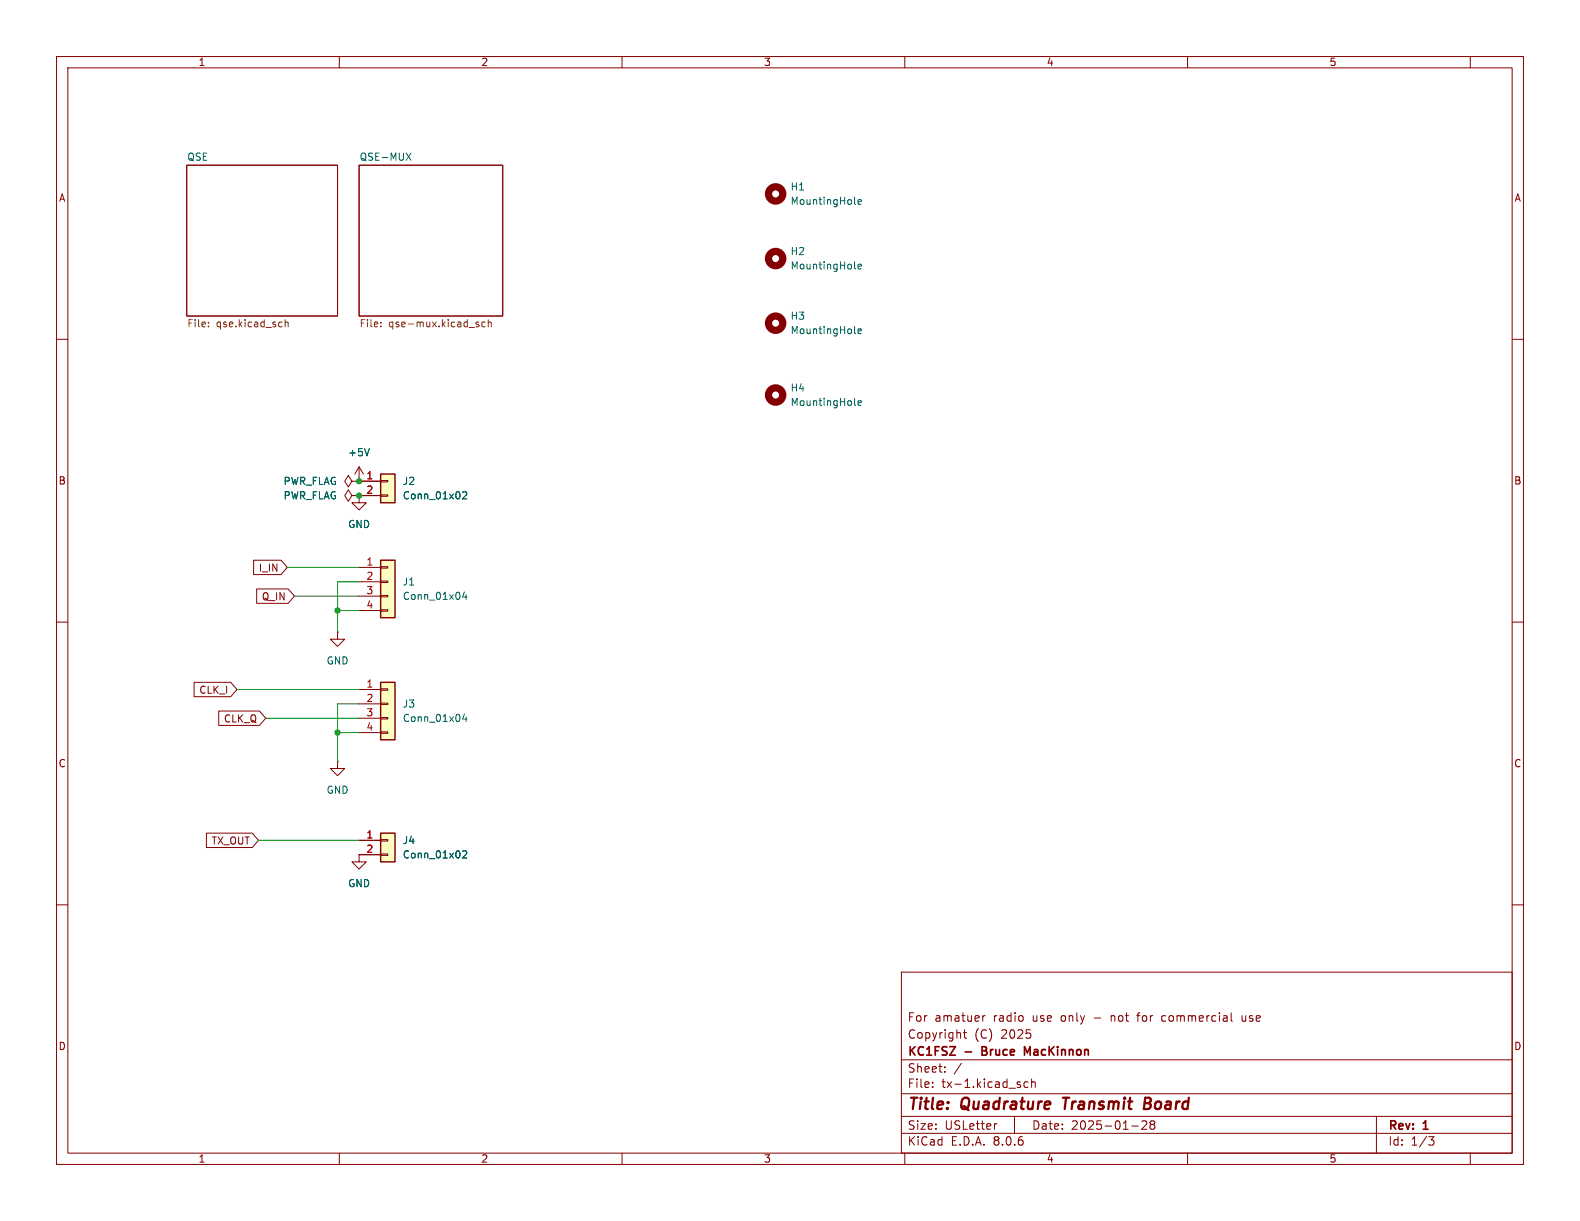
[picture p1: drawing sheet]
<svg xmlns="http://www.w3.org/2000/svg" width="279mm" height="216mm" viewBox="0 0 279 216" stroke-linecap="round" stroke-linejoin="round" font-family="sans-serif">
<g fill="none" stroke="#840000" stroke-width=".18">
<path d="M10 10h259.4v195.9h-259.4zM12 12h255.4v191.9h-255.4zM60 10v2M110 10v2M160 10v2M210 10v2M260 10v2M33 29.2h26.7v26.7h-26.7zM63.5 29.2h25.4v26.7h-25.4zM10 60h2M267.4 60h2M62.2 85.1l-.6-1-.6 1 .6 1 .6-1h1.3"/>
<path d="M63.5 85.1h.1M10 110h2M267.4 110h2M10 160h2M267.4 160h2M159.4 171.9h108v32h-108zM173.8 179.6v1M174.2 179.6l-.3 .1-.1 .2M201 179.6h.6M205.7 179.6l-.3 .3v.4l.3 .3M217.7 179.1v1.3l.2 .2M219.6 179.6v.8l.1 .1 .4 .1"/>
<path d="M159.4 197.4h108M159.4 193.4h108M159.4 187.4h108M164.9 192.1v.2M164.9 191.4v.1M167.1 189.4v.2M167.1 188.7v.1M170 188l-1.3 1.9M170.4 182.6h.5M170.6 182.1v1.3l.3 .2M176.3 198.7l-.3 .1M179.4 197.4v3"/>
<path d="M180.4 191.9v.3M181.8 191.4l-.4-.1-.3 .3v.4l.1 .2h.6M182.4 191.4l.2-.1 .4 .1 .1 .9M182.4 190.8v1.5M200.1 199.1h1.2M201.9 198.3l.6-.1 .2 .1 .1 .3-.9 1.1h.9M203.6 198.8l-.2-.3 .2-.3 .5 .1 .1 .2-.3 .3M203.6 198.8l-.2 .3v.3l.2 .3 .5-.1 .1-.2-.1-.4-.2-.2M203.6 198.8h.3M243.4 197.4v6.5M60 203.9v2M110 203.9v2"/>
<path d="M159.4 200.4h108M160 203.9v2M210 203.9v2M252.6 201h1l-.5 .6 .4 .1 .1 .5-.3 .3h-.4M260 203.9v2"/>
</g>
<path d="M187.9 194.1h1.2M188.5 194.1l-.2 2M202.4 195.1h.7M203.1 195.1l.2 .1M203.2 194.1h-.7l-.2 2 .9-.1M203.3 195l-.2 .1" fill="none" stroke="#840000" stroke-width=".4"/>
<path d="M173.7 185.8h.5M174.2 185.1h-.5v1.5h.5M182.2 185.1l-.5 1-.5-1v1.5" fill="none" stroke="#840000" stroke-width=".3"/>
<path d="M36.9 57.7v.1M36.9 57v.1M50.4 56.5v1.3M50.4 57.1l.2-.2 .3 .1 .1 .8M67.3 57.7v.1M67.3 57v.1M84.3 56.9l.3 .1M84.3 57.4h.3l.1 .2-.2 .2h-.2M85.8 57l-.4-.1-.2 .3 .1 .5h.5M86.3 57.1l.2-.2 .3 .1 .1 .8M86.3 56.5v1.3" fill="none" stroke="#725600" stroke-width=".18"/>
<path d="M71.8 27.1l.9 1.2M72.7 27.1l-.9 1.2" fill="none" stroke="#006464" stroke-width=".18"/>
<path d="M67.3 83.8h2.5v5.1h-2.5z" fill="#ffffc2"/>
<path d="M62.2 87.6l-.6-1-.6 1 .6 1 .6-1h1.3M63.5 87.6h.1M63.5 85.1h.1M63.5 87.6v1.3h1.3l-1.3 1.3-1.3-1.3h1.3M63.5 85.1h3.8M63.5 87.6h3.8M63.5 82.6l-.8 1.2M63.5 82.6v2.5M63.5 82.6l.8 1.2M67.3 87.5h1.3v.3h-1.3zM67.3 85h1.3v.2h-1.3z" fill="none" stroke="#840000" stroke-width=".18"/>
<path d="M67.3 83.8h2.5v5.1h-2.5z" fill="none" stroke="#840000" stroke-width=".25"/>
<path d="M65.3 79.3l-.4 1.3M81.8 87.1l.5-.2 .2 .4-.7 .9h.7" fill="none" stroke="#006464" stroke-width=".18"/>
<path d="M67.3 99.1h2.5v10.1h-2.5z" fill="#ffffc2"/>
<g fill="none" stroke="#840000" stroke-width=".18">
<path d="M59.7 111.8v1.2h1.3l-1.3 1.3-1.3-1.3h1.3M59.7 111.8h.1M63.5 100.3h3.8M63.5 102.9h3.8M63.5 105.4h3.8M63.5 108h3.8M67.3 107.8h1.3v.3h-1.3zM67.3 105.3h1.3v.2h-1.3zM67.3 102.7h1.3v.3h-1.3zM67.3 100.2h1.3v.3h-1.3zM59.7 134.6v1.3h1.3l-1.3 1.3-1.3-1.3h1.3M59.7 134.6h.1"/>
<path d="M63.5 151.1v1.3h1.3l-1.3 1.3-1.3-1.3h1.3M63.5 151.1h.1"/>
</g>
<path d="M67.3 99.1h2.5v10.1h-2.5z" fill="none" stroke="#840000" stroke-width=".25"/>
<path d="M151.1 36l.2 .1M151.7 35.7l.6-.1v-.2l-.4-.1-.2 .2 .1 .6h.5M151.1 58.8l.2 .2M151.1 47.4l.2 .2M151.7 58.6l.6-.1v-.3h-.4l-.2 .1 .1 .6h.5M151.7 47.1l.6-.1v-.2l-.4-.1-.2 .2 .1 .6h.5M82.1 104.7l-.3 .9h.8M82.4 105.1v.9" fill="none" stroke="#006464" stroke-width=".18"/>
<g fill="none" stroke="#840000" stroke-width="1.3">
<circle cx="137.2" cy="34.3" r="1.27"/>
<circle cx="137.2" cy="57.1" r="1.27"/>
<circle cx="137.2" cy="45.7" r="1.27"/>
</g>
<path d="M67.3 120.7h2.5v10.1h-2.5z" fill="#ffffc2"/>
<path d="M63.5 121.9h3.8M63.5 124.5h3.8M63.5 127h3.8M63.5 129.5h3.8M67.3 129.4h1.3v.3h-1.3zM67.3 126.9h1.3v.2h-1.3zM67.3 124.3h1.3v.3h-1.3zM67.3 121.8h1.3v.2h-1.3z" fill="none" stroke="#840000" stroke-width=".18"/>
<path d="M67.3 120.7h2.5v10.1h-2.5z" fill="none" stroke="#840000" stroke-width=".25"/>
<path d="M82.1 126.2l-.3 1h.8M82.4 126.7v.9" fill="none" stroke="#006464" stroke-width=".18"/>
<path d="M67.3 147.3h2.5v5.1h-2.5z" fill="#ffffc2"/>
<g fill="none" stroke="#840000" stroke-width=".18">
<path d="M44.8 99.1h4.9l1.1 1.2-1.1 1.3h-4.9zM63.5 85.1h.1M63.5 87.6h.1M63.5 85.1h3.8M63.5 87.6h3.8M45.4 104.1h5.6l1.1 1.3-1.1 1.3h-5.6zM34.3 120.6h6.5l1.1 1.3-1.1 1.3h-6.5zM38.7 125.7h7.2l1.1 1.3-1.1 1.3h-7.2zM36.5 147.3h8.1l1.1 1.3-1.1 1.3h-8.1zM63.5 151.1h.1M63.5 148.6h3.8M63.5 151.1h3.8"/>
<path d="M67.3 151h1.3v.3h-1.3zM67.3 148.5h1.3v.2h-1.3z"/>
</g>
<path d="M67.3 147.3h2.5v5.1h-2.5z" fill="none" stroke="#840000" stroke-width=".25"/>
<path d="M65.3 79.3l-.4 1.3M151.1 71.5l.2 .2M151.7 71.3l.6-.1v-.3h-.4l-.2 .1 .1 .6h.5M81.8 87.1l.5-.2 .2 .4-.7 .9h.7M81.8 150.6l.5-.2 .2 .4-.7 .9h.7" fill="none" stroke="#006464" stroke-width=".18"/>
<circle cx="137.2" cy="69.8" r="1.27" fill="none" stroke="#840000" stroke-width="1.3"/>
<path d="M50.8 100.3h12.7M52.1 105.4h11.4M59.7 108h3.8M63.5 102.9h-3.8v8.9M41.9 121.9h21.6M47 127h16.5M59.7 129.5h3.8M63.5 124.5h-3.8v10.1M45.7 148.6h17.8" fill="none" stroke="#009600" stroke-width=".18"/>
<g fill="#009600" stroke="#009600" stroke-width=".18">
<circle cx="59.7" cy="108" r=".46"/>
<circle cx="59.7" cy="129.5" r=".46"/>
<circle cx="63.5" cy="85.1" r=".46"/>
<circle cx="63.5" cy="87.6" r=".46"/>
</g>
<g font-size="2.8" fill="#840000">
<text x="160.4" y="196.8">Title:</text>
<text x="170.1" y="196.8">Quadrature</text>
<text x="188.9" y="196.8">Transmit</text>
<text x="203.9" y="196.8">Board</text>
</g>
<g font-size="2.1" fill="#840000">
<text x="160.4" y="183.9">Copyright</text>
<text x="160.4" y="180.9">For</text>
<text x="165.3" y="180.9">amatuer</text>
<text x="172.3" y="183.9">(C)</text>
<text x="175.7" y="180.9">radio</text>
<text x="177.1" y="183.9">2025</text>
<text x="182.7" y="180.9">use</text>
<text x="187.9" y="180.9">only</text>
<text x="193.8" y="180.9">-</text>
<text x="197" y="180.9">not</text>
<text x="201.9" y="180.9">for</text>
<text x="206.3" y="180.9">commercial</text>
<text x="220.6" y="180.9">use</text>
<text x="160.4" y="189.9">Sheet:</text>
<text x="160.4" y="187.1">KC1FSZ</text>
<text x="170.7" y="187.1">-</text>
<text x="174.3" y="187.1">Bruce</text>
<text x="182.4" y="187.1">MacKinnon</text>
<text x="160.4" y="192.6">File:</text>
<text x="166.5" y="192.6">tx-1.kicad_sch</text>
<text x="160.4" y="202.8">KiCad</text>
<text x="160.4" y="200">Size:</text>
<text x="167.1" y="200">USLetter</text>
<text x="168.1" y="202.8">E.D.A.</text>
<text x="175.7" y="202.8">8.0.6</text>
<text x="182.4" y="200">Date:</text>
<text x="189.4" y="200">2025-01-28</text>
<text x="245.4" y="200.2">Rev:</text>
<text x="245.4" y="202.8">Id:</text>
<text x="249.5" y="202.8">1/3</text>
<text x="251.8" y="200.2">1</text>
</g>
<g font-size="1.8" fill="#840000">
<text x="35" y="11.9">1</text>
<text x="85" y="11.9">2</text>
<text x="135" y="11.9">3</text>
<text x="185" y="11.9">4</text>
<text x="235" y="11.9">5</text>
<text x="10.3" y="35.9">A</text>
<text x="267.7" y="35.9">A</text>
<text x="10.3" y="85.9">B</text>
<text x="267.7" y="85.9">B</text>
<text x="45.7" y="101.3">I_IN</text>
<text x="46.2" y="106.4">Q_IN</text>
<text x="35.1" y="122.9">CLK_I</text>
<text x="39.5" y="128">CLK_Q</text>
<text x="10.3" y="135.9">C</text>
<text x="267.7" y="135.9">C</text>
<text x="37.3" y="149.5">TX_OUT</text>
<text x="10.3" y="185.9">D</text>
<text x="267.7" y="185.9">D</text>
<text x="35" y="205.8">1</text>
<text x="85" y="205.8">2</text>
<text x="135" y="205.8">3</text>
<text x="185" y="205.8">4</text>
<text x="235" y="205.8">5</text>
</g>
<g font-size="1.8" fill="#006464">
<text x="33" y="28.5">QSE</text>
<text x="63.5" y="28.5">QSE-MUX</text>
<text x="139.7" y="33.9">H1</text>
<text x="139.7" y="36.4">MountingHole</text>
<text x="139.7" y="45.3">H2</text>
<text x="139.7" y="47.9">MountingHole</text>
<text x="139.7" y="56.7">H3</text>
<text x="139.7" y="59.3">MountingHole</text>
<text x="139.7" y="69.4">H4</text>
<text x="139.7" y="72">MountingHole</text>
<text x="61.5" y="80.9">+5V</text>
<text x="50" y="86">PWR_FLAG</text>
<text x="50" y="88.5">PWR_FLAG</text>
<text x="71.1" y="86">J2</text>
<text x="71.1" y="88.5">Conn_01x02</text>
<text x="61.5" y="93.6">GND</text>
<text x="71.1" y="103.7">J1</text>
<text x="71.1" y="106.3">Conn_01x04</text>
<text x="57.7" y="117.7">GND</text>
<text x="71.1" y="125.3">J3</text>
<text x="71.1" y="127.9">Conn_01x04</text>
<text x="57.7" y="140.6">GND</text>
<text x="71.1" y="149.5">J4</text>
<text x="71.1" y="152">Conn_01x02</text>
<text x="61.5" y="157.1">GND</text>
</g>
<g font-size="1.8" fill="#725600">
<text x="33" y="58.2">File:</text>
<text x="38.2" y="58.2">qse.kicad_sch</text>
<text x="63.5" y="58.2">File:</text>
<text x="68.7" y="58.2">qse-mux.kicad_sch</text>
</g>
<g font-size="1.8" fill="#a90000">
<text x="64.7" y="84.8">1</text>
<text x="64.7" y="87.4">2</text>
<text x="64.7" y="100.1">1</text>
<text x="64.7" y="102.6">2</text>
<text x="64.7" y="105.2">3</text>
<text x="64.7" y="107.7">4</text>
<text x="64.7" y="121.7">1</text>
<text x="64.7" y="124.2">2</text>
<text x="64.7" y="126.7">3</text>
<text x="64.7" y="129.3">4</text>
<text x="64.7" y="148.3">1</text>
<text x="64.7" y="150.9">2</text>
</g>
</svg>
